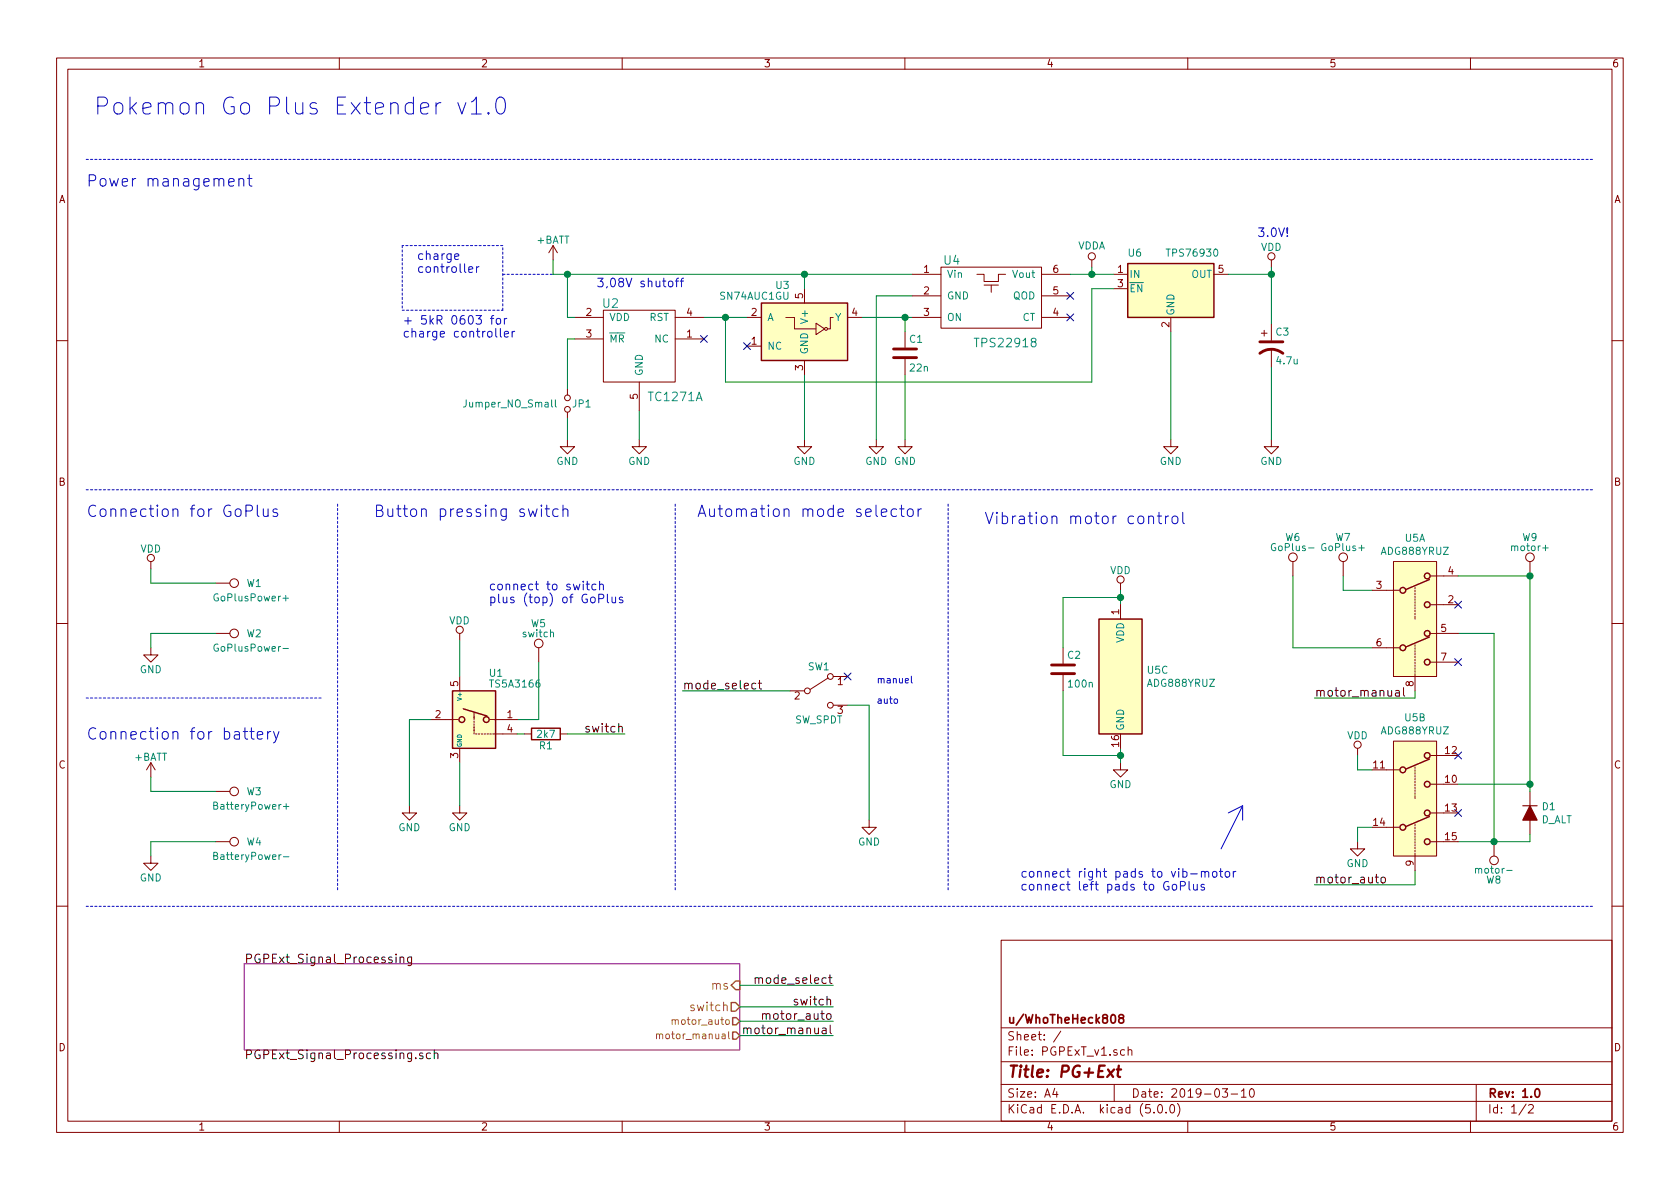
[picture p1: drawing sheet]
EESchema Schematic File Version 4
EELAYER 26 0
EELAYER END
$Descr A4 11693 8268
encoding utf-8
Sheet 1 2
Title "PG+Ext"
Date "2019-03-10"
Rev "1.0"
Comp "u/WhoTheHeck808"
Comment1 ""
Comment2 ""
Comment3 ""
Comment4 ""
$EndDescr
$Comp
L Regulator_Linear:TPS76930 U6
U 1 1
P 8150 2000
F 0 "U6" H 7900 2250 50  0000 C CNN
F 1 "TPS76930" H 8300 2250 50  0000 C CNN
F 2 "Package_TO_SOT_SMD:SOT-23-5" H 8400 1800 50  0001 C CIN
F 3 "http://www.produktinfo.conrad.com/datenblaetter/1200000-1299999/001261319-da-01-en-IC_REG_LDO_3V_TPS76930DBVT_SOT_23_5_TID.pdf" H 8150 2000 50  0001 C CNN
	1    8150 2000
	1    0    0    -1  
$EndComp
$Comp
L power:GND #PWR010
U 1 1
P 4450 3050
F 0 "#PWR010" H 4450 2800 50  0001 C CNN
F 1 "GND" H 4450 2900 50  0000 C CNN
F 2 "" H 4450 3050 50  0000 C CNN
F 3 "" H 4450 3050 50  0000 C CNN
	1    4450 3050
	1    0    0    -1  
$EndComp
$Comp
L power:GND #PWR018
U 1 1
P 8150 3050
F 0 "#PWR018" H 8150 2800 50  0001 C CNN
F 1 "GND" H 8150 2900 50  0000 C CNN
F 2 "" H 8150 3050 50  0000 C CNN
F 3 "" H 8150 3050 50  0000 C CNN
	1    8150 3050
	1    0    0    -1  
$EndComp
$Comp
L power:+BATT #PWR08
U 1 1
P 3850 1800
F 0 "#PWR08" H 3850 1650 50  0001 C CNN
F 1 "+BATT" H 3850 1940 50  0000 C CNN
F 2 "" H 3850 1800 50  0000 C CNN
F 3 "" H 3850 1800 50  0000 C CNN
	1    3850 1800
	1    0    0    -1  
$EndComp
$Comp
L power:GND #PWR020
U 1 1
P 8850 3050
F 0 "#PWR020" H 8850 2800 50  0001 C CNN
F 1 "GND" H 8850 2900 50  0000 C CNN
F 2 "" H 8850 3050 50  0000 C CNN
F 3 "" H 8850 3050 50  0000 C CNN
	1    8850 3050
	1    0    0    -1  
$EndComp
Text Notes 2800 2350 0    60   ~ 0
+ 5kR 0603 for \ncharge controller
$Comp
L Connector:TestPoint W9
U 1 1
P 10650 4000
F 0 "W9" H 10650 4270 50  0000 C CNN
F 1 "motor+" H 10650 4200 50  0000 C CNN
F 2 "TestPoint:TestPoint_Pad_D1.5mm" H 10850 4000 50  0001 C CNN
F 3 "" H 10850 4000 50  0000 C CNN
	1    10650 4000
	1    0    0    -1  
$EndComp
$Comp
L Connector:TestPoint W8
U 1 1
P 10400 5850
F 0 "W8" H 10400 6120 50  0000 C CNN
F 1 "motor-" H 10400 6050 50  0000 C CNN
F 2 "TestPoint:TestPoint_Pad_D1.5mm" H 10600 5850 50  0001 C CNN
F 3 "" H 10600 5850 50  0000 C CNN
	1    10400 5850
	-1   0    0    1   
$EndComp
Text Notes 2900 1900 0    60   ~ 0
charge\ncontroller
Text Notes 7100 6200 0    60   ~ 0
connect right pads to vib-motor\nconnect left pads to GoPlus
$Comp
L Connector:TestPoint W5
U 1 1
P 3750 4600
F 0 "W5" H 3750 4870 50  0000 C CNN
F 1 "switch" H 3750 4800 50  0000 C CNN
F 2 "TestPoint:TestPoint_Pad_D1.5mm" H 3950 4600 50  0001 C CNN
F 3 "" H 3950 4600 50  0000 C CNN
	1    3750 4600
	-1   0    0    -1  
$EndComp
Text Notes 3400 4200 0    60   ~ 0
connect to switch \nplus (top) of GoPlus
Text Label 4350 5100 2    60   ~ 0
switch
$Comp
L power:GND #PWR07
U 1 1
P 3200 5600
F 0 "#PWR07" H 3200 5350 50  0001 C CNN
F 1 "GND" H 3200 5450 50  0000 C CNN
F 2 "" H 3200 5600 50  0000 C CNN
F 3 "" H 3200 5600 50  0000 C CNN
	1    3200 5600
	-1   0    0    -1  
$EndComp
$Comp
L Connector:TestPoint W1
U 1 1
P 1500 4050
F 0 "W1" V 1500 4320 50  0000 C CNN
F 1 "GoPlusPower+" V 1600 4300 50  0000 C CNN
F 2 "TestPoint:TestPoint_Pad_D1.5mm" H 1700 4050 50  0001 C CNN
F 3 "" H 1700 4050 50  0000 C CNN
	1    1500 4050
	0    1    1    0   
$EndComp
$Comp
L Connector:TestPoint W2
U 1 1
P 1500 4400
F 0 "W2" V 1500 4670 50  0000 C CNN
F 1 "GoPlusPower-" V 1600 4650 50  0000 C CNN
F 2 "TestPoint:TestPoint_Pad_D1.5mm" H 1700 4400 50  0001 C CNN
F 3 "" H 1700 4400 50  0000 C CNN
	1    1500 4400
	0    1    1    0   
$EndComp
$Comp
L power:GND #PWR02
U 1 1
P 1050 4500
F 0 "#PWR02" H 1050 4250 50  0001 C CNN
F 1 "GND" H 1050 4350 50  0000 C CNN
F 2 "" H 1050 4500 50  0000 C CNN
F 3 "" H 1050 4500 50  0000 C CNN
	1    1050 4500
	1    0    0    -1  
$EndComp
Text Notes 600  3600 0    79   ~ 0
Connection for GoPlus
$Comp
L power:VDD #PWR019
U 1 1
P 8850 1850
F 0 "#PWR019" H 8850 1700 50  0001 C CNN
F 1 "VDD" H 8850 1990 50  0000 C CNN
F 2 "" H 8850 1850 50  0001 C CNN
F 3 "" H 8850 1850 50  0001 C CNN
	1    8850 1850
	1    0    0    -1  
$EndComp
$Comp
L power:VDD #PWR01
U 1 1
P 1050 3950
F 0 "#PWR01" H 1050 3800 50  0001 C CNN
F 1 "VDD" H 1050 4090 50  0000 C CNN
F 2 "" H 1050 3950 50  0001 C CNN
F 3 "" H 1050 3950 50  0001 C CNN
	1    1050 3950
	1    0    0    -1  
$EndComp
Text Notes 4850 3600 0    79   ~ 0
Automation mode selector
Text Notes 6850 3650 0    79   ~ 0
Vibration motor control
Text Notes 2600 3600 0    79   ~ 0
Button pressing switch
Text Notes 600  1300 0    79   ~ 0
Power management
$Comp
L power:GND #PWR012
U 1 1
P 6050 5700
F 0 "#PWR012" H 6050 5450 50  0001 C CNN
F 1 "GND" H 6050 5550 50  0000 C CNN
F 2 "" H 6050 5700 50  0000 C CNN
F 3 "" H 6050 5700 50  0000 C CNN
	1    6050 5700
	1    0    0    -1  
$EndComp
Text Label 4750 4800 0    60   ~ 0
mode_select
$Comp
L Switch:SW_SPDT SW1
U 1 1
P 5700 4800
F 0 "SW1" H 5700 4970 50  0000 C CNN
F 1 "SW_SPDT" H 5700 4600 50  0000 C CNN
F 2 "additional_parts:SW_SSSS912500_ALPS" H 5700 4800 50  0001 C CNN
F 3 "https://www.mouser.de/datasheet/2/15/SSSS9-1370708.pdf" H 5700 4800 50  0001 C CNN
	1    5700 4800
	1    0    0    -1  
$EndComp
Wire Wire Line
	8850 1850 8850 1900
Wire Wire Line
	8850 1900 8850 2250
Connection ~ 8850 1900
Wire Notes Line
	2800 1700 2800 2150
Wire Notes Line
	2800 2150 3500 2150
Wire Notes Line
	3500 2150 3500 1700
Wire Notes Line
	3500 1700 2800 1700
Wire Notes Line
	3500 1900 3850 1900
Wire Wire Line
	3750 4600 3750 5000
Wire Wire Line
	1500 4400 1050 4400
Wire Wire Line
	1050 4400 1050 4500
Wire Wire Line
	1050 3950 1050 4050
Wire Wire Line
	1050 4050 1500 4050
Wire Wire Line
	6050 4900 6050 5700
Wire Wire Line
	4750 4800 5500 4800
Wire Wire Line
	3750 5000 3600 5000
$Comp
L Device:CP1 C3
U 1 1
P 8850 2400
F 0 "C3" H 8875 2500 50  0000 L CNN
F 1 "4.7u" H 8875 2300 50  0000 L CNN
F 2 "Capacitor_SMD:CP_Elec_4x5.3" H 8850 2400 50  0001 C CNN
F 3 "" H 8850 2400 50  0001 C CNN
	1    8850 2400
	1    0    0    -1  
$EndComp
Text Notes 8750 1650 0    60   ~ 0
3.0V!
$Sheet
S 1700 6700 3450 600 
U 5B501B74
F0 "PGPExt_Signal_Processing" 60
F1 "PGPExt_Signal_Processing.sch" 60
F2 "switch" O R 5150 7000 60 
F3 "ms" I R 5150 6850 60 
F4 "motor_auto" O R 5150 7100 50 
F5 "motor_manual" O R 5150 7200 50 
$EndSheet
Text Notes 650  800  0    118  ~ 0
Pokemon Go Plus Extender v1.0
Wire Notes Line
	600  1100 11100 1100
Wire Notes Line
	600  3400 11100 3400
Wire Notes Line
	600  6300 11100 6300
Wire Notes Line
	4700 3500 4700 6200
Wire Notes Line
	6600 3500 6600 6200
$Comp
L additional_parts:TC1271A U2
U 1 1
P 4450 2250
F 0 "U2" H 4250 2400 60  0000 C CNN
F 1 "TC1271A" H 4700 1750 60  0000 C CNN
F 2 "Package_TO_SOT_SMD:SOT-23-5" H 4450 2250 60  0001 C CNN
F 3 "http://ww1.microchip.com/downloads/en/DeviceDoc/22035D.pdf" H 4450 2250 60  0001 C CNN
	1    4450 2250
	1    0    0    -1  
$EndComp
$Comp
L additional_parts:TPS22918 U4
U 1 1
P 6900 2050
F 0 "U4" H 6625 2300 60  0000 C CNN
F 1 "TPS22918" H 7000 1725 60  0000 C CNN
F 2 "Package_TO_SOT_SMD:SOT-23-6" H 6950 2075 60  0001 C CNN
F 3 "http://www.ti.com/lit/ds/symlink/tps22918.pdf" H 6950 2075 60  0001 C CNN
	1    6900 2050
	1    0    0    -1  
$EndComp
$Comp
L power:GND #PWR013
U 1 1
P 6100 3050
F 0 "#PWR013" H 6100 2800 50  0001 C CNN
F 1 "GND" H 6100 2900 50  0000 C CNN
F 2 "" H 6100 3050 50  0000 C CNN
F 3 "" H 6100 3050 50  0000 C CNN
	1    6100 3050
	1    0    0    -1  
$EndComp
Wire Wire Line
	6100 2050 6100 3050
Wire Wire Line
	3850 1800 3850 1900
Text Notes 4150 2000 0    60   ~ 0
3,08V shutoff
Wire Wire Line
	4000 2350 3950 2350
Wire Wire Line
	3950 2350 3950 2700
$Comp
L power:VDDA #PWR015
U 1 1
P 7600 1850
F 0 "#PWR015" H 7600 1700 50  0001 C CNN
F 1 "VDDA" H 7600 2000 50  0000 C CNN
F 2 "" H 7600 1850 50  0001 C CNN
F 3 "" H 7600 1850 50  0001 C CNN
	1    7600 1850
	1    0    0    -1  
$EndComp
Wire Wire Line
	8850 2550 8850 3050
Text Label 5800 7000 2    60   ~ 0
switch
Wire Wire Line
	5150 7000 5800 7000
Wire Wire Line
	5150 6850 5800 6850
Text Label 5800 6850 2    60   ~ 0
mode_select
Wire Wire Line
	6050 4900 5900 4900
NoConn ~ 5900 4700
Text Notes 6100 4900 0    47   ~ 0
manuel\n\nauto
$Comp
L Analog_Switch:TS5A3166DBVR U1
U 1 1
P 3300 5000
F 0 "U1" H 3200 5325 50  0000 R CNN
F 1 "TS5A3166" H 3200 5250 50  0000 R CNN
F 2 "Package_TO_SOT_SMD:SOT-23-5" H 3350 4750 50  0001 L CNN
F 3 "http://www.produktinfo.conrad.com/datenblaetter/1100000-1199999/001187256-da-01-en-IC_SWITCH_SPST_TS5A3166DBVR_SOT_23_5_TID.pdf" H 3400 5000 50  0001 C CNN
	1    3300 5000
	-1   0    0    -1  
$EndComp
Wire Wire Line
	3200 5600 3200 5300
$Comp
L power:GND #PWR05
U 1 1
P 2850 5600
F 0 "#PWR05" H 2850 5350 50  0001 C CNN
F 1 "GND" H 2850 5450 50  0000 C CNN
F 2 "" H 2850 5600 50  0000 C CNN
F 3 "" H 2850 5600 50  0000 C CNN
	1    2850 5600
	1    0    0    -1  
$EndComp
Wire Wire Line
	2850 5600 2850 5000
Wire Wire Line
	2850 5000 3000 5000
$Comp
L power:VDD #PWR06
U 1 1
P 3200 4450
F 0 "#PWR06" H 3200 4300 50  0001 C CNN
F 1 "VDD" H 3200 4590 50  0000 C CNN
F 2 "" H 3200 4450 50  0001 C CNN
F 3 "" H 3200 4450 50  0001 C CNN
	1    3200 4450
	-1   0    0    -1  
$EndComp
Wire Wire Line
	3200 4450 3200 4700
NoConn ~ 7450 2050
NoConn ~ 7450 2200
Wire Wire Line
	7450 1900 7600 1900
Wire Wire Line
	6350 2050 6100 2050
Wire Wire Line
	4000 2200 3950 2200
Wire Wire Line
	3950 2200 3950 1900
Connection ~ 3950 1900
NoConn ~ 4900 2350
$Comp
L power:GND #PWR011
U 1 1
P 5600 3050
F 0 "#PWR011" H 5600 2800 50  0001 C CNN
F 1 "GND" H 5600 2900 50  0000 C CNN
F 2 "" H 5600 3050 50  0000 C CNN
F 3 "" H 5600 3050 50  0000 C CNN
	1    5600 3050
	1    0    0    -1  
$EndComp
Wire Wire Line
	5600 2600 5600 3050
Wire Wire Line
	5050 2200 5050 2650
Wire Wire Line
	4900 2200 5050 2200
Wire Wire Line
	5050 2200 5200 2200
Connection ~ 5050 2200
$Comp
L additional_parts:SN74AUC1GU U3
U 1 1
P 5600 2300
F 0 "U3" H 5500 2625 50  0000 R CNN
F 1 "SN74AUC1GU" H 5500 2550 50  0000 R CNN
F 2 "Package_TO_SOT_SMD:SOT-23-5" H 5650 2050 50  0001 L CNN
F 3 "" H 5700 2300 50  0001 C CNN
	1    5600 2300
	1    0    0    -1  
$EndComp
Wire Wire Line
	7600 2650 5050 2650
NoConn ~ 5200 2400
Wire Wire Line
	7600 1850 7600 1900
Connection ~ 7600 1900
$Comp
L Device:R R1
U 1 1
P 3800 5100
F 0 "R1" V 3880 5100 50  0000 C CNN
F 1 "2k7" V 3800 5100 50  0000 C CNN
F 2 "Resistor_SMD:R_0603_1608Metric" V 3730 5100 50  0001 C CNN
F 3 "" H 3800 5100 50  0000 C CNN
	1    3800 5100
	0    -1   1    0   
$EndComp
Wire Wire Line
	4350 5100 3950 5100
Wire Wire Line
	3650 5100 3600 5100
$Comp
L Device:C C1
U 1 1
P 6300 2450
F 0 "C1" H 6325 2550 50  0000 L CNN
F 1 "22n" H 6325 2350 50  0000 L CNN
F 2 "Capacitor_SMD:C_0805_2012Metric" H 6338 2300 50  0001 C CNN
F 3 "" H 6300 2450 50  0000 C CNN
	1    6300 2450
	1    0    0    -1  
$EndComp
$Comp
L power:GND #PWR014
U 1 1
P 6300 3050
F 0 "#PWR014" H 6300 2800 50  0001 C CNN
F 1 "GND" H 6300 2900 50  0000 C CNN
F 2 "" H 6300 3050 50  0000 C CNN
F 3 "" H 6300 3050 50  0000 C CNN
	1    6300 3050
	1    0    0    -1  
$EndComp
Wire Wire Line
	6000 2200 6300 2200
Wire Wire Line
	6300 2200 6350 2200
Wire Wire Line
	6300 2200 6300 2300
Connection ~ 6300 2200
Wire Wire Line
	6300 2600 6300 3050
Wire Wire Line
	4450 2850 4450 3050
Wire Wire Line
	5600 1900 5600 2000
Connection ~ 5600 1900
Wire Wire Line
	3850 1900 3950 1900
Wire Wire Line
	3950 1900 5600 1900
Wire Wire Line
	5600 1900 6350 1900
$Comp
L Device:Jumper_NO_Small JP1
U 1 1
P 3950 2800
F 0 "JP1" V 3950 2900 50  0000 C CNN
F 1 "Jumper_NO_Small" V 3950 2400 50  0000 C CNN
F 2 "Jumper:SolderJumper-2_P1.3mm_Open_RoundedPad1.0x1.5mm" H 3950 2800 50  0001 C CNN
F 3 "" H 3950 2800 50  0001 C CNN
	1    3950 2800
	0    1    1    0   
$EndComp
$Comp
L power:GND #PWR09
U 1 1
P 3950 3050
F 0 "#PWR09" H 3950 2800 50  0001 C CNN
F 1 "GND" H 3950 2900 50  0000 C CNN
F 2 "" H 3950 3050 50  0000 C CNN
F 3 "" H 3950 3050 50  0000 C CNN
	1    3950 3050
	1    0    0    -1  
$EndComp
Wire Wire Line
	3950 2900 3950 3050
Wire Wire Line
	8550 1900 8850 1900
Wire Wire Line
	7600 1900 7750 1900
Wire Wire Line
	7750 2000 7600 2000
Wire Wire Line
	7600 2000 7600 2650
Wire Wire Line
	8150 2300 8150 3050
$Comp
L power:VDD #PWR016
U 1 1
P 7800 4100
F 0 "#PWR016" H 7800 3950 50  0001 C CNN
F 1 "VDD" H 7800 4240 50  0000 C CNN
F 2 "" H 7800 4100 50  0001 C CNN
F 3 "" H 7800 4100 50  0001 C CNN
	1    7800 4100
	1    0    0    -1  
$EndComp
$Comp
L power:GND #PWR017
U 1 1
P 7800 5300
F 0 "#PWR017" H 7800 5050 50  0001 C CNN
F 1 "GND" H 7800 5150 50  0000 C CNN
F 2 "" H 7800 5300 50  0000 C CNN
F 3 "" H 7800 5300 50  0000 C CNN
	1    7800 5300
	1    0    0    -1  
$EndComp
Text Label 5800 7100 2    60   ~ 0
motor_auto
Text Label 5800 7200 2    60   ~ 0
motor_manual
Wire Wire Line
	5800 7100 5150 7100
Wire Wire Line
	5150 7200 5800 7200
$Comp
L Device:C C2
U 1 1
P 7400 4650
F 0 "C2" H 7425 4750 50  0000 L CNN
F 1 "100n" H 7425 4550 50  0000 L CNN
F 2 "Capacitor_SMD:C_0805_2012Metric" H 7438 4500 50  0001 C CNN
F 3 "" H 7400 4650 50  0000 C CNN
	1    7400 4650
	1    0    0    -1  
$EndComp
Wire Wire Line
	7800 4100 7800 4150
Wire Wire Line
	7400 4500 7400 4150
Wire Wire Line
	7400 4150 7800 4150
Connection ~ 7800 4150
Wire Wire Line
	7800 4150 7800 4200
Wire Wire Line
	7400 4800 7400 5250
Wire Wire Line
	7400 5250 7800 5250
Wire Wire Line
	7800 5250 7800 5200
Wire Wire Line
	7800 5250 7800 5300
Connection ~ 7800 5250
Wire Wire Line
	10150 4000 10650 4000
Wire Wire Line
	10150 5450 10650 5450
Wire Wire Line
	10650 5450 10650 4000
Connection ~ 10650 4000
Wire Wire Line
	10150 4400 10400 4400
Wire Wire Line
	10400 4400 10400 5850
Wire Wire Line
	10150 5850 10400 5850
Connection ~ 10400 5850
NoConn ~ 10150 5650
NoConn ~ 10150 5250
NoConn ~ 10150 4600
NoConn ~ 10150 4200
Wire Wire Line
	9850 4800 9850 4850
Wire Wire Line
	9850 4850 9150 4850
Wire Wire Line
	9850 6050 9850 6150
Wire Wire Line
	9850 6150 9150 6150
Text Label 9150 6150 0    60   ~ 0
motor_auto
Text Label 9150 4850 0    60   ~ 0
motor_manual
$Comp
L power:VDD #PWR021
U 1 1
P 9450 5250
F 0 "#PWR021" H 9450 5100 50  0001 C CNN
F 1 "VDD" H 9450 5390 50  0000 C CNN
F 2 "" H 9450 5250 50  0001 C CNN
F 3 "" H 9450 5250 50  0001 C CNN
	1    9450 5250
	1    0    0    -1  
$EndComp
$Comp
L power:GND #PWR022
U 1 1
P 9450 5850
F 0 "#PWR022" H 9450 5600 50  0001 C CNN
F 1 "GND" H 9450 5700 50  0000 C CNN
F 2 "" H 9450 5850 50  0000 C CNN
F 3 "" H 9450 5850 50  0000 C CNN
	1    9450 5850
	1    0    0    -1  
$EndComp
Wire Wire Line
	9550 5750 9450 5750
Wire Wire Line
	9450 5750 9450 5850
Wire Wire Line
	9450 5250 9450 5350
Wire Wire Line
	9450 5350 9550 5350
$Comp
L Connector:TestPoint W6
U 1 1
P 9000 4000
F 0 "W6" H 9000 4270 50  0000 C CNN
F 1 "GoPlus-" H 9000 4200 50  0000 C CNN
F 2 "TestPoint:TestPoint_Pad_D1.5mm" H 9200 4000 50  0001 C CNN
F 3 "" H 9200 4000 50  0000 C CNN
	1    9000 4000
	1    0    0    -1  
$EndComp
$Comp
L Connector:TestPoint W7
U 1 1
P 9350 4000
F 0 "W7" H 9350 4270 50  0000 C CNN
F 1 "GoPlus+" H 9350 4200 50  0000 C CNN
F 2 "TestPoint:TestPoint_Pad_D1.5mm" H 9550 4000 50  0001 C CNN
F 3 "" H 9550 4000 50  0000 C CNN
	1    9350 4000
	1    0    0    -1  
$EndComp
Wire Wire Line
	9000 4000 9000 4500
Wire Wire Line
	9000 4500 9550 4500
Wire Wire Line
	9350 4000 9350 4100
Wire Wire Line
	9350 4100 9550 4100
$Comp
L additional_parts:ADG888YRUZ U5
U 1 1
P 9850 4000
F 0 "U5" H 9850 4265 50  0000 C CNN
F 1 "ADG888YRUZ" H 9850 4174 50  0000 C CNN
F 2 "Package_SO:TSSOP-16_4.4x5mm_P0.65mm" H 10100 3250 50  0001 C CNN
F 3 "http://www.analog.com/media/en/technical-documentation/data-sheets/ADG888.pdf" H 8800 3550 50  0001 C CNN
	1    9850 4000
	1    0    0    -1  
$EndComp
$Comp
L additional_parts:ADG888YRUZ U5
U 2 1
P 9850 5250
F 0 "U5" H 9850 5515 50  0000 C CNN
F 1 "ADG888YRUZ" H 9850 5424 50  0000 C CNN
F 2 "Package_SO:TSSOP-16_4.4x5mm_P0.65mm" H 10100 4500 50  0001 C CNN
F 3 "http://www.analog.com/media/en/technical-documentation/data-sheets/ADG888.pdf" H 8800 4800 50  0001 C CNN
	2    9850 5250
	1    0    0    -1  
$EndComp
$Comp
L additional_parts:ADG888YRUZ U5
U 3 1
P 7800 4700
F 0 "U5" H 7980 4746 50  0000 L CNN
F 1 "ADG888YRUZ" H 7980 4655 50  0000 L CNN
F 2 "Package_SO:TSSOP-16_4.4x5mm_P0.65mm" H 8050 3950 50  0001 C CNN
F 3 "http://www.analog.com/media/en/technical-documentation/data-sheets/ADG888.pdf" H 6750 4250 50  0001 C CNN
	3    7800 4700
	1    0    0    -1  
$EndComp
Wire Notes Line style solid
	8500 5900 8650 5600
Wire Notes Line style solid
	8650 5600 8550 5650
Wire Notes Line style solid
	8650 5700 8650 5600
$Comp
L Device:D_ALT D1
U 1 1
P 10650 5650
F 0 "D1" V 10604 5729 50  0000 L CNN
F 1 "D_ALT" V 10695 5729 50  0000 L CNN
F 2 "Diode_SMD:D_SOT-23_ANK" H 10650 5650 50  0001 C CNN
F 3 "~" H 10650 5650 50  0001 C CNN
	1    10650 5650
	0    1    1    0   
$EndComp
Wire Wire Line
	10400 5850 10650 5850
Wire Wire Line
	10650 5850 10650 5800
Wire Wire Line
	10650 5500 10650 5450
Connection ~ 10650 5450
$Comp
L Connector:TestPoint W3
U 1 1
P 1500 5500
F 0 "W3" V 1500 5770 50  0000 C CNN
F 1 "BatteryPower+" V 1600 5750 50  0000 C CNN
F 2 "TestPoint:TestPoint_Pad_D1.5mm" H 1700 5500 50  0001 C CNN
F 3 "" H 1700 5500 50  0000 C CNN
	1    1500 5500
	0    1    1    0   
$EndComp
$Comp
L Connector:TestPoint W4
U 1 1
P 1500 5850
F 0 "W4" V 1500 6120 50  0000 C CNN
F 1 "BatteryPower-" V 1600 6100 50  0000 C CNN
F 2 "TestPoint:TestPoint_Pad_D1.5mm" H 1700 5850 50  0001 C CNN
F 3 "" H 1700 5850 50  0000 C CNN
	1    1500 5850
	0    1    1    0   
$EndComp
$Comp
L power:GND #PWR04
U 1 1
P 1050 5950
F 0 "#PWR04" H 1050 5700 50  0001 C CNN
F 1 "GND" H 1050 5800 50  0000 C CNN
F 2 "" H 1050 5950 50  0000 C CNN
F 3 "" H 1050 5950 50  0000 C CNN
	1    1050 5950
	1    0    0    -1  
$EndComp
Wire Wire Line
	1500 5850 1050 5850
Wire Wire Line
	1050 5850 1050 5950
Wire Wire Line
	1050 5400 1050 5500
Wire Wire Line
	1050 5500 1500 5500
$Comp
L power:+BATT #PWR03
U 1 1
P 1050 5400
F 0 "#PWR03" H 1050 5250 50  0001 C CNN
F 1 "+BATT" H 1050 5540 50  0000 C CNN
F 2 "" H 1050 5400 50  0000 C CNN
F 3 "" H 1050 5400 50  0000 C CNN
	1    1050 5400
	1    0    0    -1  
$EndComp
Text Notes 600  5150 0    79   ~ 0
Connection for battery
Wire Notes Line
	600  4850 2250 4850
Wire Notes Line
	2350 3500 2350 6200
$EndSCHEMATC
